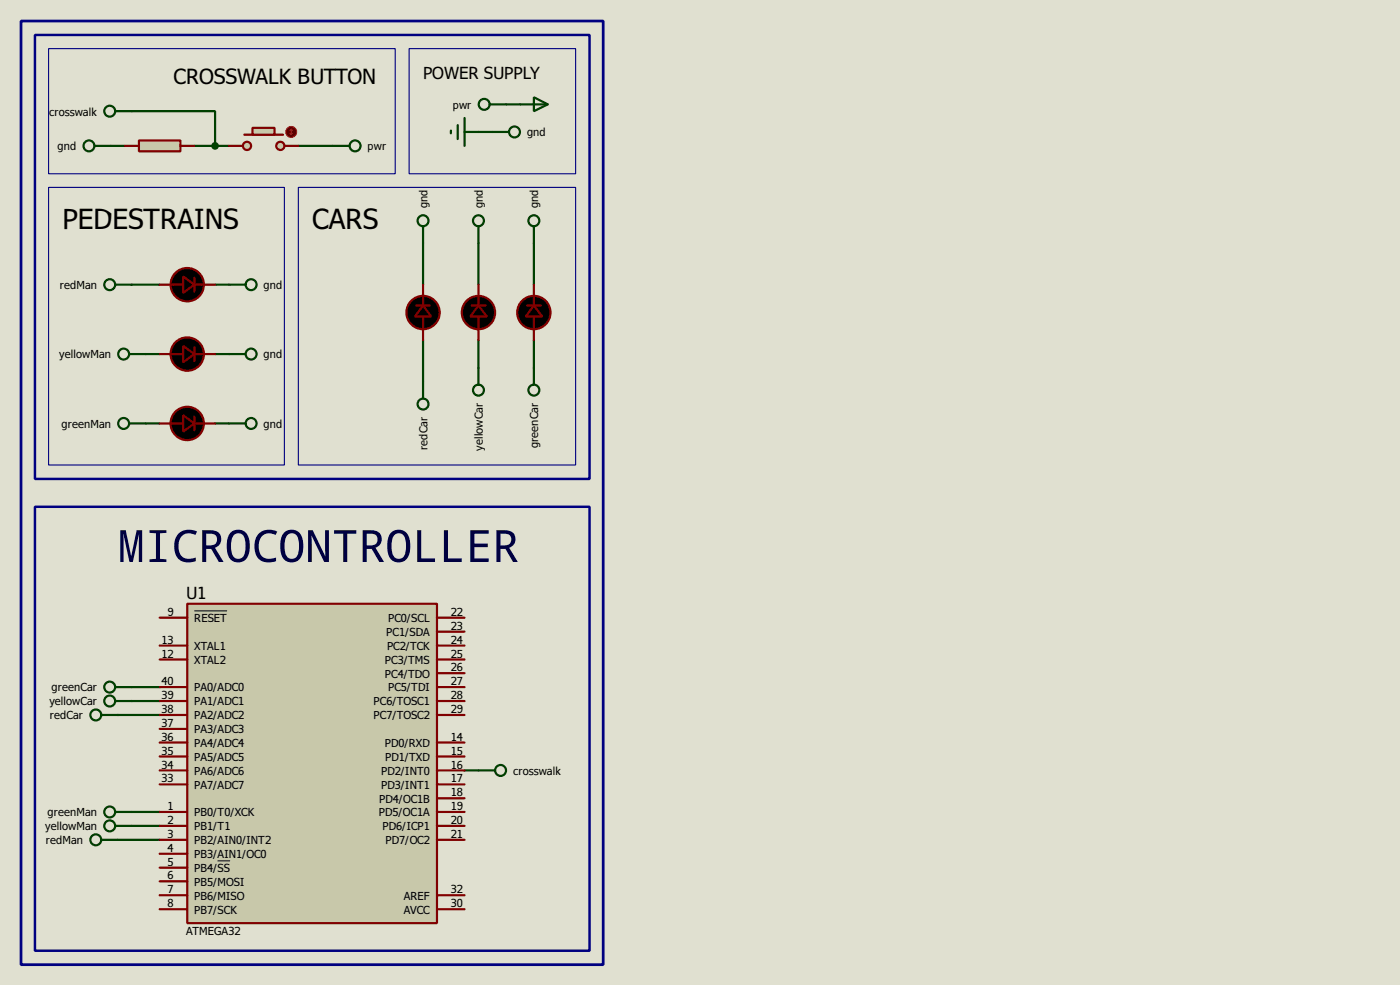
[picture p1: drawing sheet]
<svg xmlns="http://www.w3.org/2000/svg" width="256mm" height="180mm" viewBox="0 0 256 180" stroke-linecap="round" stroke-linejoin="round" font-family="sans-serif">
<path d="M0 0h256.5v180.3h-256.5z" fill="#e0e0d0"/>
<g fill="none" stroke="#004000" stroke-width=".4">
<path d="M92.8 19.1h2.5M20.4 26.7h2.5M24.2 20.4h15.2v6.3M35.6 26.7h6.4M54.7 26.7h6.3M87.7 24.2h2.5M24.2 52.1h5.1M39.4 52.1h2.6M77.5 44.5v7.6M87.7 44.5v7.6M97.8 44.5v7.6M26.7 64.8h2.6"/>
<path d="M26.7 77.5h2.6M39.4 64.8h2.6M39.4 77.5h2.6M77.5 62.3v7.6M87.7 62.3v5.1M97.8 62.3v5.1M21.6 130.9h7.7M24.2 125.8h5.1M24.2 128.3h5.1M21.6 153.7h7.7M24.2 148.6h5.1M24.2 151.2h5.1"/>
<path d="M85.1 141h2.6"/>
</g>
<path d="M34.3 110.5h45.8v58.5h-45.8z" fill="#c8c8aa" stroke="#800000" stroke-width=".4"/>
<g fill="none" stroke="#800000" stroke-width=".4">
<path d="M29.3 52.1h4.3M35.6 50.9v2.5M35.6 52.1h3.8M29.3 64.8h4.3M29.3 77.5h4.3M35.6 63.6v2.5M35.6 76.3v2.5M35.6 64.8h3.8M35.6 77.5h3.8M29.3 113.1h5M29.3 118.2h5M80.1 113.1h5"/>
<path d="M80.1 118.2h5M80.1 115.6h5M29.3 120.7h5M29.3 135.9h5M29.3 138.5h5M29.3 125.8h5M29.3 128.3h5M29.3 130.9h5M29.3 133.4h5M80.1 120.7h5M80.1 135.9h5M80.1 138.5h5"/>
<path d="M80.1 123.2h5M80.1 125.8h5M80.1 128.3h5M80.1 130.9h5M29.3 148.6h5M29.3 151.2h5M29.3 153.7h5M29.3 156.3h5M29.3 158.8h5M29.3 141h5M29.3 143.6h5M80.1 148.6h5"/>
<path d="M80.1 151.2h5M80.1 153.7h5M80.1 141h5M80.1 143.6h5M80.1 146.1h5M29.3 161.3h5M29.3 163.9h5M29.3 166.4h5M80.1 163.9h5M80.1 166.4h5"/>
</g>
<path d="M35.6 111.8h6M39.9 157.6h2.3" fill="none" stroke="#000" stroke-width=".18"/>
<g fill="#000" stroke="#800000" stroke-width=".4">
<path d="M33.6 50.6l2 1.5-2 1.5zM33.6 63.3l2 1.5-2 1.5zM33.6 76l2 1.5-2 1.5z"/>
<circle cx="34.3" cy="52.1" r="3.1"/>
<circle cx="34.3" cy="64.8" r="3.1"/>
<circle cx="34.3" cy="77.5" r="3.1"/>
</g>
<g fill="none" stroke="#004000" stroke-width=".4">
<path d="M21.1 52.1h3.1M42 52.1h3M23.7 64.8h3M23.7 77.5h3M42 64.8h3M42 77.5h3"/>
<circle cx="20.1" cy="52.1" r="1"/>
<circle cx="46" cy="52.1" r="1"/>
<circle cx="22.6" cy="64.8" r="1"/>
<circle cx="22.6" cy="77.5" r="1"/>
<circle cx="46" cy="64.8" r="1"/>
<circle cx="46" cy="77.5" r="1"/>
</g>
<g fill="#c8c8aa" stroke="#800000" stroke-width=".4">
<circle cx="51.3" cy="26.7" r=".75"/>
<circle cx="45.2" cy="26.7" r=".75"/>
</g>
<path d="M44.8 24.7h7.1" fill="none" stroke="#800000" stroke-width=".4"/>
<path d="M46.3 23.4h4v1.3h-4z" fill="#c8c8aa" stroke="#800000" stroke-width=".4"/>
<path d="M42 26.7h2.5M52.1 26.7h2.6" fill="none" stroke="#800000" stroke-width=".4"/>
<circle cx="53.3" cy="24.2" r="1" fill="#400000" stroke="#f00" stroke-width=".2"/>
<path d="M53.1 24.4l.3 .3M53.4 23.7v1M53.4 23.7l-.3 .2M53.4 23.7l.2 .2M53.6 24.4l-.2 .3" fill="none" stroke="#f00" stroke-width=".2"/>
<path d="M25.5 25.7h7.6v2h-7.6z" fill="#c8c8aa" stroke="#800000" stroke-width=".4"/>
<path d="M22.9 26.7h2.6M33.1 26.7h2.5M76.3 55.9h2.5M77.5 52.1v3.8M77.5 58v4.3M86.4 55.9h2.6M87.7 52.1v3.8M87.7 58v4.3M96.6 55.9h2.5M97.8 52.1v3.8M97.8 58v4.3" fill="none" stroke="#800000" stroke-width=".4"/>
<g fill="none" stroke="#004000" stroke-width=".4">
<path d="M89.7 19.1h3.1M95.3 19.1h5.1M97.8 17.8l2.6 1.3-2.6 1.3zM17.3 26.7h3.1M21.1 20.4h3.1M61 26.7h3.1M82.6 23.9v.5M83.9 22.9v2.6M85.1 24.2h2.6M85.1 21.6v5.1M90.2 24.2h3.1M77.5 41.5v3"/>
<path d="M87.7 41.5v3M97.8 41.5v3M77.5 69.9v3.1M87.7 67.4v3M97.8 67.4v3M18.6 130.9h3M21.1 125.8h3.1M21.1 128.3h3.1M18.6 153.7h3M21.1 148.6h3.1M21.1 151.2h3.1M87.7 141h3"/>
<circle cx="88.7" cy="19.1" r="1"/>
<circle cx="16.3" cy="26.7" r="1"/>
<circle cx="20.1" cy="20.4" r="1"/>
<circle cx="65" cy="26.7" r="1"/>
<circle cx="94.2" cy="24.2" r="1"/>
<circle cx="77.5" cy="40.4" r="1"/>
<circle cx="87.6" cy="40.4" r="1"/>
<circle cx="97.8" cy="40.4" r="1"/>
<circle cx="77.5" cy="74" r="1"/>
<circle cx="87.6" cy="71.4" r="1"/>
<circle cx="97.8" cy="71.4" r="1"/>
<circle cx="17.5" cy="130.9" r="1"/>
<circle cx="20.1" cy="125.8" r="1"/>
<circle cx="20.1" cy="128.3" r="1"/>
<circle cx="17.5" cy="153.7" r="1"/>
<circle cx="20.1" cy="151.2" r="1"/>
<circle cx="20.1" cy="148.6" r="1"/>
<circle cx="91.7" cy="141" r="1"/>
</g>
<g fill="#000" stroke="#800000" stroke-width=".4">
<path d="M77.5 55.9l1.5 2.1h-3zM87.7 55.9l1.5 2.1h-3zM97.8 55.9l1.6 2.1h-3.1z"/>
<circle cx="77.5" cy="57.2" r="3.1"/>
<circle cx="87.6" cy="57.2" r="3.1"/>
<circle cx="97.8" cy="57.2" r="3.1"/>
</g>
<path d="M6.4 6.4h101.6v81.3h-101.6zM6.4 92.8h101.6v81.2h-101.6z" fill="none" stroke="#000080" stroke-width=".45"/>
<path d="M8.9 8.9h63.5v22.9h-63.5zM75 8.9h30.5v22.9h-30.5zM8.9 34.3h43.2v50.8h-43.2zM54.7 34.3h50.8v50.8h-50.8z" fill="none" stroke="#000080" stroke-width=".2"/>
<path d="M3.9 3.9h106.6v172.7h-106.6z" fill="none" stroke="#000080" stroke-width=".5"/>
<circle cx="39.4" cy="26.7" r=".5" fill="#004000" stroke="#004000" stroke-width=".4"/>
<text font-size="9.6" fill="#000040" x="21.6" y="102.9">MICROCONTROLLER</text>
<g font-size="6.2">
<text x="11.5" y="42">PEDESTRAINS</text>
<text x="57.2" y="42">CARS</text>
</g>
<text font-size="4.7" x="31.8" y="15.3">CROSSWALK BUTTON</text>
<g font-size="3.7">
<text x="77.5" y="14.5">POWER SUPPLY</text>
<text x="34.1" y="109.7">U1</text>
</g>
<g font-size="2.5">
<text x="9" y="21.2">crosswalk</text>
<text x="83" y="19.9">pwr</text>
<text x="10.6" y="27.5">gnd</text>
<text x="67.4" y="27.5">pwr</text>
<text x="96.6" y="25">gnd</text>
<text x="78.3" y="38.1" transform="rotate(-90 78.3 38.1)">gnd</text>
<text x="88.5" y="38.1" transform="rotate(-90 88.5 38.1)">gnd</text>
<text x="98.6" y="38.2" transform="rotate(-90 98.6 38.2)">gnd</text>
<text x="11" y="52.9">redMan</text>
<text x="48.3" y="52.9">gnd</text>
<text x="10.9" y="65.6">yellowMan</text>
<text x="48.3" y="65.6">gnd</text>
<text x="11.3" y="78.3">greenMan</text>
<text x="48.3" y="78.3">gnd</text>
<text x="78.3" y="82.4" transform="rotate(-90 78.3 82.4)">redCar</text>
<text x="88.5" y="82.5" transform="rotate(-90 88.5 82.5)">yellowCar</text>
<text x="98.6" y="82" transform="rotate(-90 98.6 82)">greenCar</text>
<text x="30.7" y="112.7">9</text>
<text x="35.6" y="113.9">RESET</text>
<text x="71.1" y="113.9">PC0/SCL</text>
<text x="82.6" y="112.7">22</text>
<text x="29.6" y="117.8">13</text>
<text x="35.6" y="119">XTAL1</text>
<text x="70.8" y="116.4">PC1/SDA</text>
<text x="70.9" y="119">PC2/TCK</text>
<text x="82.6" y="115.3">23</text>
<text x="82.6" y="117.8">24</text>
<text x="29.6" y="120.4">12</text>
<text x="29.6" y="125.4">40</text>
<text x="35.6" y="121.5">XTAL2</text>
<text x="70.5" y="121.5">PC3/TMS</text>
<text x="70.5" y="124">PC4/TDO</text>
<text x="82.6" y="120.4">25</text>
<text x="82.6" y="122.9">26</text>
<text x="82.6" y="125.4">27</text>
<text x="9.1" y="129.1">yellowCar</text>
<text x="9.2" y="131.7">redCar</text>
<text x="9.5" y="126.6">greenCar</text>
<text x="29.6" y="130.5">38</text>
<text x="29.6" y="128">39</text>
<text x="35.6" y="131.7">PA2/ADC2</text>
<text x="35.6" y="129.1">PA1/ADC1</text>
<text x="35.6" y="126.6">PA0/ADC0</text>
<text x="68.5" y="129.1">PC6/TOSC1</text>
<text x="68.5" y="131.7">PC7/TOSC2</text>
<text x="71.1" y="126.6">PC5/TDI</text>
<text x="82.6" y="128">28</text>
<text x="82.6" y="130.5">29</text>
<text x="29.6" y="135.6">36</text>
<text x="29.6" y="133.1">37</text>
<text x="35.6" y="136.7">PA4/ADC4</text>
<text x="35.6" y="134.2">PA3/ADC3</text>
<text x="70.5" y="136.7">PD0/RXD</text>
<text x="82.6" y="135.6">14</text>
<text x="29.6" y="143.2">33</text>
<text x="29.6" y="140.7">34</text>
<text x="29.6" y="138.1">35</text>
<text x="35.6" y="141.8">PA6/ADC6</text>
<text x="35.6" y="139.3">PA5/ADC5</text>
<text x="69.9" y="141.8">PD2/INT0</text>
<text x="70.6" y="139.3">PD1/TXD</text>
<text x="82.6" y="138.1">15</text>
<text x="82.6" y="140.7">16</text>
<text x="82.6" y="143.2">17</text>
<text x="94" y="141.8">crosswalk</text>
<text x="8.7" y="149.4">greenMan</text>
<text x="30.7" y="148.3">1</text>
<text x="35.6" y="149.4">PB0/T0/XCK</text>
<text x="35.6" y="144.4">PA7/ADC7</text>
<text x="69.4" y="149.4">PD5/OC1A</text>
<text x="69.5" y="146.9">PD4/OC1B</text>
<text x="69.9" y="144.4">PD3/INT1</text>
<text x="82.6" y="145.8">18</text>
<text x="82.6" y="148.3">19</text>
<text x="8.3" y="152">yellowMan</text>
<text x="8.4" y="154.5">redMan</text>
<text x="30.7" y="150.8">2</text>
<text x="30.7" y="153.4">3</text>
<text x="30.7" y="155.9">4</text>
<text x="35.6" y="152">PB1/T1</text>
<text x="35.6" y="154.5">PB2/AIN0/INT2</text>
<text x="70.1" y="152">PD6/ICP1</text>
<text x="70.7" y="154.5">PD7/OC2</text>
<text x="82.6" y="150.8">20</text>
<text x="82.6" y="153.4">21</text>
<text x="30.7" y="158.5">5</text>
<text x="30.7" y="161">6</text>
<text x="35.6" y="157.1">PB3/AIN1/OC0</text>
<text x="35.6" y="159.6">PB4/SS</text>
<text x="30.7" y="163.5">7</text>
<text x="30.7" y="166.1">8</text>
<text x="35.6" y="162.1">PB5/MOSI</text>
<text x="35.6" y="164.7">PB6/MISO</text>
<text x="35.6" y="167.2">PB7/SCK</text>
<text x="74" y="164.7">AREF</text>
<text x="74" y="167.2">AVCC</text>
<text x="82.6" y="163.5">32</text>
<text x="82.6" y="166.1">30</text>
<text x="34.1" y="171.2">ATMEGA32</text>
</g>
</svg>
